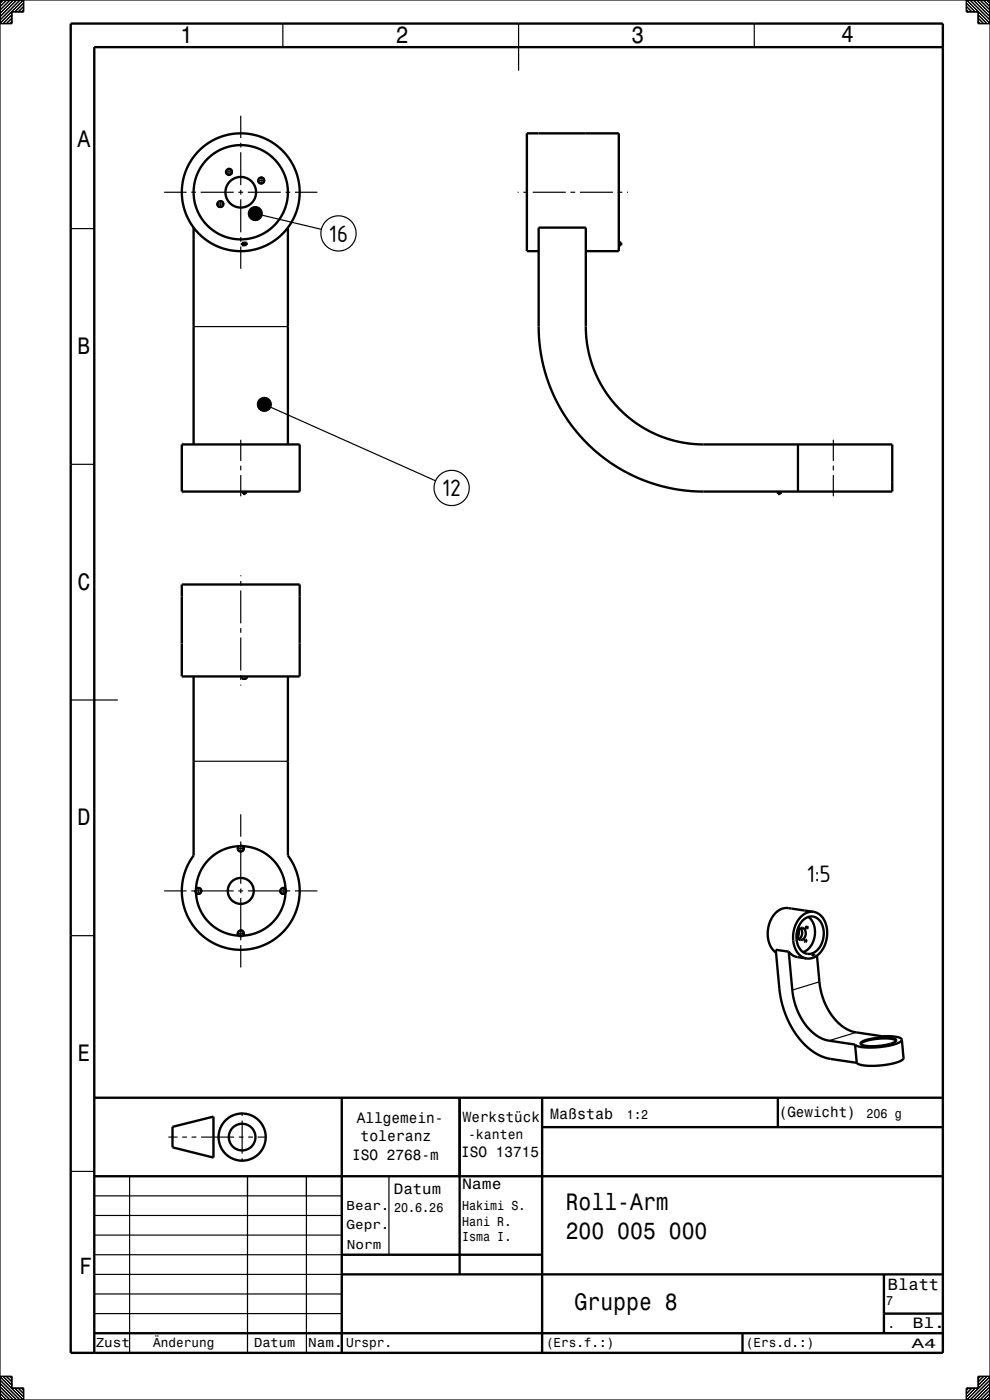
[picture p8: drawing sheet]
<svg xmlns="http://www.w3.org/2000/svg" width="210mm" height="297mm" viewBox="0 0 210 297" stroke-linecap="round" stroke-linejoin="round" font-family="sans-serif">
<!-- layer:  General  -->
<g fill="none" stroke="#000" stroke-width=".5">
<path d="M41.1 48.3v46M51.3 51.5h1v.5h-1zM61.1 48.3v46M114.3 48.3h10v21.5l.2 2.7 .4 2.5 1.3 4 2 3.8 2.8 3.5 3.3 3 2.7 1.8 3.2 1.5 3.3 1 3.5 .6 42.3 .1v10h-40.3l-4-.3-4.4-.8-4.5-1.5-4-1.9-4-2.6-4.1-3.7-2-2.2-1.6-2.3-1.5-2.3-1.3-2.4-1-2.5-1-2.9-.8-3.6-.5-4.3zM114.3 53.3h-2.5v-25h19.5v25h-7M131.3 51.5h.5v.5h-.5M131.3 51.5h.5M38.6 94.3h25v10h-25zM169.3 94.3v10M51.6 104.3v.5h.5v-.5M52 104.3v.5M165 104.3v.5h.6v-.5"/>
<path d="M165.5 104.3v.5M38.6 124h25v19.5h-25zM41.1 143.5v38a12.5 12.5 0 0 0 1.6 16.7 12.5 12.5 0 0 0 16.8 0 12.5 12.5 0 0 0 1.6-16.7v-38M51.3 143.5v.5h1v-.5M50.7 179.5a.61 .61 0 0 0-.1 .9 .61 .61 0 0 0 .9 0 .61 .61 0 0 0-.1-.9M41.6 188.6a.61 .61 0 0 1 .9-.1 .61 .61 0 0 1 0 1 .61 .61 0 0 1-.9-.1M50.7 198.5a.62 .62 0 0 1-.1-.9 .62 .62 0 0 1 .9 0 .62 .62 0 0 1-.1 .9M60.6 188.6a.61 .61 0 0 0-.9-.1 .61 .61 0 0 0 0 1 .61 .61 0 0 0 .9-.1M169 199.3v.2M169.2 197.5l-.1 1M169.4 197.2l-.3 1.6M169.5 197.1l-.3 1.9"/>
<path d="M169.5 197.1a.89 .89 0 0 1 1.1-.1 .89 .89 0 0 1 .3 1.1 1.02 1.02 0 0 1-.4 1.1 1.02 1.02 0 0 1-1.1 0 1.62 1.62 0 0 1 .1-2.1zM169.8 196.9a1.55 1.55 0 0 1-.4 2.3M170.3 195.2a2.44 2.44 0 0 1 2.6-.6 2.44 2.44 0 0 1 1.7 2.1 4.6 4.6 0 0 1-2.6 5.6 2.84 2.84 0 0 1-3-3 5.2 5.2 0 0 1 1.3-4.1zM170.7 199.4l.2-.1 .1 .2-.2 .3zM171 196.6h.3l-.1 .4-.2-.2zM171.5 194.5a4.7 4.7 0 0 1-1.1 7.5M172.6 193.4a4.3 4.3 0 0 1 2.8 5.1 4.9 4.9 0 0 1-3.8 4.9l-.5-.1M172.6 193.4a4.4 4.4 0 0 0-4.2 4.1 4.9 4.9 0 0 0 2.2 5.7l.5 .1M172.6 193.4l-5.4-.8a4.2 4.2 0 0 0-4.2 3.9 5.4 5.4 0 0 0 1.6 5.6M167.3 201.9l.7 .7 .7 .3 2.4 .4M167.3 201.9l.8 8.6 .5 2.2 1.3 3.2 .9 1.4 1 1.2a7.3 7.3 0 0 0 4.1 2.3l5.5 .8M167.3 201.9l-2.7-.4 1 10.3 1 3.4 1.6 3.3 1.2 1.7 1.2 1.4 1.5 1.2 1.5 1 2.3 .8 5.8 .9"/>
<path d="M172.3 202.5l.2 .3M172.3 202.5l.1 .1M172.4 202.6l.1 .2M172.7 202.4v.2l-.2 .2M172.7 202.4l-.3 .2M172.7 202.4l-.4 .1M173.3 202.7l.5 5.8 .5 2.5 1.1 2.7 1.9 2.7a7.6 7.6 0 0 0 4.3 2.6l5.5 .8h1.8a2.67 2.67 0 0 1 2.4 .8M36.6 239.1l8.7-2.2v8.7l-8.7-2.2zM97.5 232.9v16.6M181.4 221.6l.3 3.9M182.6 221.2a10.6 10.6 0 0 1 7.4-.7l.1 .1a1.87 1.87 0 0 1-1.8 1l-2.9 .3a3.5 3.5 0 0 1-2.9-.5zM190.1 220.8a8.5 8.5 0 0 0-5.5-.2 3.2 3.2 0 0 0-2 .9"/>
<path d="M191.3 220.6l.4 3.8a2.61 2.61 0 0 1-2.2 1.2l-2.6 .4-2.8 .1a3.4 3.4 0 0 1-2.4-.6M191.3 220.6a2.61 2.61 0 0 1-2.2 1.1l-2.8 .5h-2.6a3.4 3.4 0 0 1-2.3-.6"/>
<circle cx="48.6" cy="36.5" r=".61"/>
<circle cx="55.4" cy="38.3" r=".61"/>
<circle cx="46.7" cy="43.3" r=".61"/>
<circle cx="51.1" cy="40.8" r="12.5"/>
<circle cx="51.1" cy="40.8" r="10"/>
<circle cx="51.1" cy="40.8" r="3.3"/>
<circle cx="53.6" cy="45.1" r=".61"/>
<circle cx="51.1" cy="189" r="9.5"/>
<circle cx="51.1" cy="189" r="2.75"/>
<circle cx="51.4" cy="241.2" r="5"/>
<circle cx="51.4" cy="241.2" r="2.83"/>
</g>
<g fill="none" stroke="#000" stroke-width=".25">
<path d="M47.8 36.5h1.6M48.4 35.7a.75 .75 0 0 1 .9 .7 .75 .75 0 0 1-.8 .8 .75 .75 0 0 1-.7-.9M48.6 35.7v1.6M51.1 24.5v4.8M51.1 30.3v1M51.1 32.3v7M54.6 38.3h1.6M55.3 37.5a.75 .75 0 0 1 .8 .7 .75 .75 0 0 1-.7 .8 .75 .75 0 0 1-.7-.8M55.4 37.5v1.6M34.8 40.8h4.8M40.6 40.8h1M42.6 40.8h7"/>
<path d="M45.9 43.3h1.6M46.6 42.5a.75 .75 0 0 1 .9 .7 .75 .75 0 0 1-.8 .8 .75 .75 0 0 1-.7-.8M46.7 42.5v1.6M50.6 40.8h1M51.1 40.3v1M51.1 42.3v7M51.1 50.3v1M51.1 52.3v4.7M52.6 40.8h7M52.8 45.1h1.6M53.4 44.4a.75 .75 0 0 1 .9 .7 .75 .75 0 0 1-.8 .8 .75 .75 0 0 1-.7-.9M53.6 44.3v1.6"/>
<path d="M54.2 45.3l14 3.4M60.6 40.8h1M62.6 40.8h4.7M109.8 40.8h.2M111 40.8h1M113 40.8h7M121 40.8h1M123 40.8h7M131 40.8h1M133 40.8h.2M41.1 69.3h20M51.1 93.3v4.5"/>
<path d="M51.1 98.8v1M56.1 85.8l36.3 16.2M176.8 93.3v4.5M176.8 98.8v1M51.1 100.8v4.5M176.8 100.8v4.5M51.1 122.1v.1M51.1 123.2v1M51.1 125.3v6.9M51.1 133.3v.9M51.1 135.3v7M51.1 143.2v1.1"/>
<path d="M51.1 145.2v.3M41.1 161.5h20M50.9 179.3a.75 .75 0 0 1 .9 .7 .75 .75 0 0 1-.8 .7 .75 .75 0 0 1-.7-.8M51.1 172.7v4.8M51.1 178.5v9M34.8 189h4.8M40.6 189h9M41.9 188.3a.75 .75 0 0 1 .9 .7 .75 .75 0 0 1-.8 .7 .75 .75 0 0 1-.7-.8M42.1 188.2v1.6M50.3 180h1.6M50.3 198h1.6M50.6 189h1"/>
<path d="M50.9 197.3a.75 .75 0 0 1 .9 .7 .75 .75 0 0 1-.8 .8 .75 .75 0 0 1-.7-.9M51.1 188.5v1M51.1 190.5v9M52.6 189h9M59.9 188.3a.75 .75 0 0 1 .9 .7 .75 .75 0 0 1-.8 .7 .75 .75 0 0 1-.7-.8M60.1 188.2v1.6M62.6 189h4.7M51.1 200.5v4.7M173.8 208.3l-5.7 1.7M181.6 219l-5.7 1.8M51.4 236v.7M51.4 237.7v7"/>
<path d="M35.7 241.2h2M38.7 241.2h.9M40.7 241.2h.9M42.7 241.2h6.9M50.7 241.2h1M51.4 245.7v.7M52.6 241.2h1.1M54.6 241.2h2"/>
<circle cx="71.8" cy="49.5" r="3.7"/>
<circle cx="95.8" cy="103.5" r="3.7"/>
</g>
<!-- layer:  Basic Geometry  -->
<g fill="none" stroke="#000" stroke-width=".25">
<path d="M0 0v297h210v-297M0 0h210M0 0h.1M.7 0l-.7 .7M1.4 0l-1.4 1.4M2.1 0l-2.1 2.1M2.5 3.2l-1.8 1.8M2.5 3.9l-1.1 1.1M2.5 4.6l-.4 .4M2.8 0l-2.8 2.8M3.5 0l-3.5 3.6M4.3 0l-4.3 4.3"/>
<path d="M5 0v2.5h-2.5v2.5h-2.5zM5 .7l-1.8 1.8M5 1.4l-1.1 1.1M5 2.1l-.4 .4M60 5v5M110 5v10M160 5v5M205 0v2.5h2.5v2.5h2.5M205 .7l1.8 1.8M205 1.4l1.1 1.1M205 2.1l.4 .4M205 0l5 5"/>
<path d="M205.8 0l4.2 4.2M206.5 0l3.5 3.5M207.2 0l2.8 2.8M207.5 3.2l1.8 1.8M207.5 3.9l1.1 1.1M207.5 4.6l.4 .4M207.9 0l2.1 2.1M208.6 0l1.4 1.4M209.3 0l.7 .7M210 0h.1M15 48.5h5M15 98.5h5"/>
<path d="M15 148.5h10M15 198.5h5M20 232.9h27.5M200 232.9v54.1h-180M15 248.5h5M20 257.9h52.5M20 253.7h52.5M27.5 249.5v37.5M52.5 249.5v37.5M65 249.5v37.5M82.5 249.5v16.7M20 266.2h77.5"/>
<path d="M20 274.5h52.5M20 270.3h52.5M20 262h52.5M20 278.7h52.5M0 292h2.5v2.5h2.5v2.5M0 296.3l.7 .7M0 295.6l1.4 1.4M0 294.9l2.1 2.1M0 294.2l2.8 2.8M0 293.5l3.5 3.5M0 292.8l4.2 4.2M0 292.1l4.9 4.9"/>
<path d="M.7 292l1.8 1.8M1.4 292l1.1 1.1M2.1 292l.4 .4M3.2 294.5l1.8 1.8M3.9 294.5l1.1 1.1M4.6 294.5l.4 .4M205.4 294.5l-.4 .4M206.1 294.5l-1.1 1.1M206.9 294.5l-1.9 1.9M207.9 292l-.4 .4M208.6 292l-1.1 1.1M209.4 292l-1.9 1.9"/>
<path d="M210 292h-2.5v2.5h-2.5v2.5M210 296.3l-.7 .7M210 295.6l-1.4 1.4M210 294.9l-2.1 2.1M210 294.2l-2.8 2.8M210 293.5l-3.5 3.5M210 292.8l-4.2 4.2M210 292.1l-4.9 4.9"/>
</g>
<g fill="none" stroke="#000" stroke-width=".5">
<path d="M15 5h185v282h-185zM200 10h-180v277M20 232.9h180M72.5 232.9v54.1M97.5 232.9v37.4M115 232.9v54.1M115 239.1h85M165 232.9v6.2M20 249.5h180M72.5 266.2h42.5M72.5 270.3h127.5M187.5 270.3v12.5"/>
<path d="M187.5 278.7h12.5M20 282.8h180M157.5 282.8v4.2"/>
</g>
<!-- layer:  General  -->
<g fill="#000" stroke="#000" stroke-width=".21">
<circle cx="54.2" cy="45.3" r="1.5"/>
<circle cx="56.1" cy="85.8" r="1.5"/>
</g>
<g font-size="5.4">
<text x="69.7" y="51.3">16</text>
<text x="93.7" y="105.3">12</text>
<text x="171.1" y="187">1:5</text>
</g>
<g font-size="5">
<text x="38.2" y="9.1">1</text>
<text x="84" y="9.1">2</text>
<text x="133.9" y="9.1">3</text>
<text x="178.4" y="9">4</text>
<text x="16.5" y="31.1">A</text>
<text x="16.5" y="75.1">B</text>
<text x="16.5" y="125.1">C</text>
<text x="16.5" y="175.1">D</text>
<text x="16.5" y="225.1">E</text>
<text x="120" y="256.8">Roll-Arm</text>
<text x="120" y="262.8">200 005 000</text>
<text x="16.8" y="270.4">F</text>
<text x="121.9" y="277.9">Gruppe 8</text>
</g>
<text font-size="3.5" x="188.3" y="273.7">Blatt</text>
<g font-size="3.2">
<text x="75.7" y="238.3">Allgemein-</text>
<text x="116.7" y="237.5">Maßstab</text>
<text x="76.5" y="242">toleranz</text>
<text x="97.8" y="245.4">ISO 13715</text>
<text x="74.7" y="246">ISO 2768-m</text>
<text x="83.5" y="253.2">Datum</text>
<text x="98" y="252.3">Name</text>
<text x="193.6" y="281.7">Bl.</text>
</g>
<g font-size="3.1">
<text x="98.2" y="238">Werkstück</text>
<text x="165.2" y="236.9">(Gewicht)</text>
</g>
<g font-size="2.9">
<text x="99.3" y="241.7">-kanten</text>
<text x="193.4" y="285.9">A4</text>
</g>
<g font-size="2.8">
<text x="133" y="237.3">1:2</text>
<text x="183.8" y="237.2">206 g</text>
<text x="73.5" y="256.7">Bear.</text>
<text x="83.6" y="257">20.6.26</text>
<text x="98" y="256.7">Hakimi S.</text>
<text x="73.5" y="260.7">Gepr.</text>
<text x="98" y="260">Hani R.</text>
<text x="98" y="263.3">Isma I.</text>
<text x="73.6" y="264.9">Norm</text>
<text x="188" y="276.9">7</text>
<text x="188.3" y="281.7">.</text>
<text x="20.3" y="285.7">Zust</text>
<text x="32.5" y="285.8">Änderung</text>
<text x="53.9" y="285.7">Datum</text>
<text x="65.4" y="285.7">Nam.</text>
<text x="73.4" y="285.8">Urspr.</text>
<text x="115.8" y="285.8">(Ers.f.:)</text>
<text x="158.2" y="285.8">(Ers.d.:)</text>
</g>
</svg>
